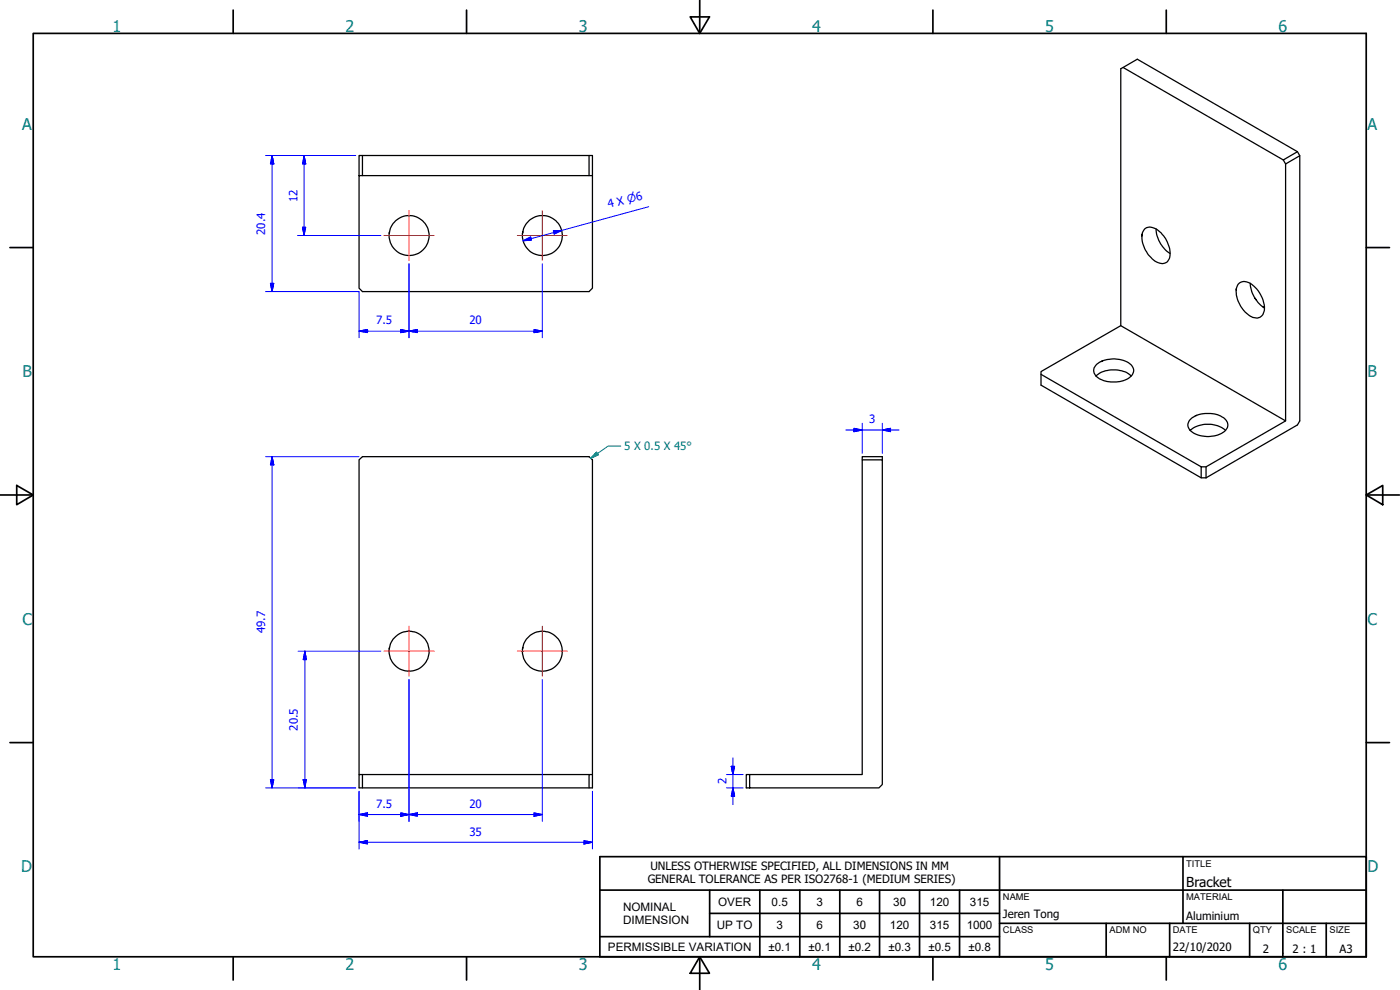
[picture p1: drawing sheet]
<svg xmlns="http://www.w3.org/2000/svg" width="420mm" height="297mm" viewBox="0 0 420 297" stroke-linecap="round" stroke-linejoin="round" font-family="sans-serif">
<!-- layer: 1 Visible (ISO) -->
<g fill="none" stroke="#000" stroke-width=".38">
<path d="M337.1 20.2l48 27.8M108.8 46.7h69v39.8l-1 1h-68l-1-1v-39.8h1v6h-1M108.8 52.7h68M176.8 46.7v6h1M385.8 49.2l4.3-2.5v79.6l-.7 1.2-27.5 15.9v-3.3l23.9-13.8zM389.4 45.5l-4.3 2.5 .7 1.2M390.1 46.7l-.7-1.2-48.1-27.7-4.9 2.8v77.1l-24 13.8v4.1l48.1 27.8h1.4M116.9 69.6l-.1 .6a6 6 0 0 1 8.6-4.9 6 6 0 0 1 1.4 9.8 6 6 0 0 1-9.6-2.3l-.4-1.6v-1M156.9 69.6l-.1 .6a6 6 0 0 1 8.6-4.9 6 6 0 0 1 1.4 9.8 6 6 0 0 1-9.6-2.3l-.4-1.6v-1M342.8 70.3l-.1 .4a2.45 2.45 0 0 1 1.2-2.3 2.45 2.45 0 0 1 2.6 .1 8.6 8.6 0 0 1 4.4 9.1 2.51 2.51 0 0 1-3.9 .9 9.2 9.2 0 0 1-4.3-7.8M347 68.7a9.4 9.4 0 0 0 4.2 7.4M336.4 97.7l49.4 28.6"/>
<path d="M371 86.7v.3a2.53 2.53 0 0 1 1.5-2.4 2.53 2.53 0 0 1 2.7 .4 9 9 0 0 1 4.1 8.6 2.61 2.61 0 0 1-4.5 1 9.4 9.4 0 0 1-3.8-7.6M375.2 85a8.6 8.6 0 0 0 1.7 4.9l-.3-.4M376.9 89.9l1.4 1.7 1.2 .8-.4-.3M312.4 112.3l48.1 27.8M329 112.8h-.1a8.6 8.6 0 0 1 10.6 0M330.8 108.3l-.4 .2a8.6 8.6 0 0 1 9.3 1.3 2.7 2.7 0 0 1-1.6 4 9.2 9.2 0 0 1-8.9-.7 2.63 2.63 0 0 1-.9-2.6 2.63 2.63 0 0 1 2.1-2M258.8 138v-1h6v1M357.3 129.1h-.1a8.5 8.5 0 0 1 10.6 0M359.1 124.6l-.5 .2a8.6 8.6 0 0 1 9.4 1.3 2.51 2.51 0 0 1-1.3 3.9 9 9 0 0 1-9.4-.8 2.48 2.48 0 0 1 1-4.1l.3-.3M361.9 140.1h-1.4v3.3M116.9 194.3l-.1 .6a6 6 0 0 1 8.6-4.8 6 6 0 0 1 1.4 9.8 6 6 0 0 1-9.6-2.3l-.4-2.7M156.9 194.3l-.1 .6a6 6 0 0 1 8.6-4.8 6 6 0 0 1 1.4 9.8 6 6 0 0 1-9.6-2.3l-.4-2.7"/>
<path d="M107.8 232.4v-94.4l1-1h68l1 1v98.4h-70v-4h1v4M108.8 232.4h68M177.8 232.4h-1v4M225 232.4h-1v4h39.8l1-1v-97.4h-6v94.4h-33.8v4"/>
</g>
<!-- layer: Border (ISO) -->
<g fill="none" stroke="#000" stroke-width=".51">
<path d="M10 10h400v277.1h-400zM70 3v7M140 3v7M207.1 5.1h5.8l-2.9 4.9zM210 0v10M280 3v7M350 3v7M3 74.3h7M410 74.3h7M0 148.5h10M5 145.7l5 2.8-5 2.9zM410 148.5l5-2.8v5.7z"/>
<path d="M410 148.5h10M3 222.8h7M410 222.8h7M70 287.1v7M140 287.1v7M210 287.1l2.9 4.9h-5.8zM210 287.1v9.9M280 287.1v7M350 287.1v7"/>
</g>
<!-- layer: Title (ISO) -->
<g fill="none" stroke="#000" stroke-width=".51">
<path d="M180 257h230v30.1h-230zM300 257v30.1M355 257v20M180 267.1h230M213 267.1v13.9h-33M213 274.1h87M228 267.1v20M240 267.1v20M252 267.1v20M264 267.1v20M276 267.1v20M288 267.1v20"/>
<path d="M300 277h110M332 277v10.1M351 277v10.1M375 277v10.1M385 267.1v20M398 277v10.1M213 281h87"/>
</g>
<!-- layer: 3 Center Mark (ISO) -->
<path d="M115.3 70.7h15M122.7 63.2v15M155.3 70.7h14.9M162.8 63.2v15M115.3 195.4h15M122.7 187.9v15M155.3 195.4h14.9M162.8 187.9v15" fill="none" stroke="#f00" stroke-width=".3"/>
<!-- layer: Dimension (ISO) -->
<g fill="none" stroke="#00f" stroke-width=".3">
<path d="M79.7 46.7h27M81.7 46.7l.5 2.5h-1zM81.7 46.7v40.8M91.2 46.7l.6 2.5h-1zM91.2 46.7v24M89.3 70.7h25M90.8 68.2h1l-.6 2.5zM122.7 79.2v22.1M157 72.2l2.3-1.1 .2 1zM162.8 79.2v22.1M166.1 69.3l2.5-.2-2.3 1.1zM194.7 62l-37.7 10.2"/>
<path d="M79.7 87.5h28.1v13.8M81.2 85h1l-.5 2.5zM107.8 99.4l2.5-.5v.9zM107.8 99.4h55M120.3 98.9l2.4 .5-2.4 .4zM122.7 99.4l2.6-.5v.9zM160.3 98.9l2.5 .5-2.5 .4zM79.7 137h28.1M81.7 137l.5 2.5h-1zM81.7 137v99.4M253.8 129h16M256.3 128.5l2.5 .5-2.5 .5z"/>
<path d="M258.8 127v9M264.8 129l2.5-.5v1zM264.8 127v9M89.5 195.4h24.8M91.5 195.4l.4 2.5h-.9zM91.5 195.4v41M122.7 203.9v42.5M162.8 203.9v42.5M79.7 236.4h27M81.2 233.9h1l-.5 2.5zM91 233.9h.9l-.4 2.5zM107.8 237.4v17.3"/>
<path d="M177.8 237.4v17.3M218 236.4h5M218 232.4h5M219.5 229.9h1l-.5 2.5zM220 236.4l.5 2.5h-1zM220 227.4v14M107.8 244.4l2.5-.5v1zM107.8 252.7l2.5-.5v1zM107.8 244.4h55M107.8 252.7h70M120.3 243.9l2.4 .5-2.4 .5zM122.7 244.4l2.6-.5v1z"/>
<path d="M160.3 243.9l2.5 .5-2.5 .5zM175.3 252.2l2.5 .5-2.5 .5z"/>
</g>
<g fill="#00f" stroke="#00f" stroke-width=".3">
<path d="M81.2 233.9l.5 2.5z"/>
<path d="M81.2 233.9h1l-.5 2.5z"/>
<path d="M81.7 137l.5 2.5z"/>
<path d="M81.7 137l.5 2.5h-1z"/>
<path d="M91.5 195.4l.4 2.5z"/>
<path d="M91.5 195.4l.4 2.5h-.9z"/>
<path d="M91 233.9l.5 2.5z"/>
<path d="M91 233.9h.9l-.4 2.5z"/>
<path d="M120.3 244.9l2.4-.5z"/>
<path d="M120.3 243.9l2.4 .5-2.4 .5z"/>
<path d="M107.8 244.4l2.5-.5z"/>
<path d="M107.8 244.4l2.5-.5v1z"/>
<path d="M107.8 252.7l2.5-.5z"/>
<path d="M107.8 252.7l2.5-.5v1z"/>
<path d="M175.3 253.2l2.5-.5z"/>
<path d="M175.3 252.2l2.5 .5-2.5 .5z"/>
<path d="M122.7 244.4l2.6-.5z"/>
<path d="M122.7 244.4l2.6-.5v1z"/>
<path d="M160.3 244.9l2.5-.5z"/>
<path d="M160.3 243.9l2.5 .5-2.5 .5z"/>
<path d="M81.7 46.7l.5 2.5z"/>
<path d="M81.7 46.7l.5 2.5h-1z"/>
<path d="M81.2 85l.5 2.5z"/>
<path d="M81.2 85h1l-.5 2.5z"/>
<path d="M91.2 46.7l.6 2.5z"/>
<path d="M91.2 46.7l.6 2.5h-1z"/>
<path d="M90.8 68.2l.4 2.5z"/>
<path d="M90.8 68.2h1l-.6 2.5z"/>
<path d="M120.3 99.8l2.4-.4z"/>
<path d="M120.3 98.9l2.4 .5-2.4 .4z"/>
<path d="M107.8 99.4l2.5-.5z"/>
<path d="M107.8 99.4l2.5-.5v.9z"/>
<path d="M160.3 99.8l2.5-.4z"/>
<path d="M160.3 98.9l2.5 .5-2.5 .4z"/>
<path d="M122.7 99.4l2.6-.5z"/>
<path d="M122.7 99.4l2.6-.5v.9z"/>
<path d="M219.5 229.9l.5 2.5z"/>
<path d="M219.5 229.9h1l-.5 2.5z"/>
<path d="M220 236.4l.5 2.5z"/>
<path d="M220 236.4l.5 2.5h-1z"/>
<path d="M256.3 129.5l2.5-.5z"/>
<path d="M256.3 128.5l2.5 .5-2.5 .5z"/>
<path d="M264.8 129l2.5-.5z"/>
<path d="M264.8 129l2.5-.5v1z"/>
<path d="M166.3 70.2l2.3-1.1z"/>
<path d="M166.1 69.3l2.5-.2-2.3 1.1z"/>
<path d="M157 72.2l2.3-1.1z"/>
<path d="M157 72.2l2.3-1.1 .2 1z"/>
</g>
<!-- layer: Symbol (ISO) -->
<path d="M179 135.7l.6 .7-2.3 1.1zM186.3 133.8h-3.8l-5.2 3.7" fill="none" stroke="#008080" stroke-width=".3"/>
<g fill="#008080" stroke="#008080" stroke-width=".3">
<path d="M179 135.7l-1.7 1.8z"/>
<path d="M179 135.7l.6 .7-2.3 1.1z"/>
</g>
<g font-size="4.8" fill="#008080">
<text x="33.7" y="9.6">1</text>
<text x="103.7" y="9.6">2</text>
<text x="173.7" y="9.6">3</text>
<text x="243.7" y="9.6">4</text>
<text x="313.7" y="9.6">5</text>
<text x="383.7" y="9.6">6</text>
<text x="6.7" y="38.9">A</text>
<text x="410.4" y="38.9">A</text>
<text x="6.8" y="113.1">B</text>
<text x="410.4" y="113.1">B</text>
<text x="6.7" y="187.4">C</text>
<text x="410.4" y="187.4">C</text>
<text x="6.3" y="261.7">D</text>
<text x="410.4" y="261.7">D</text>
<text x="33.7" y="290.9">1</text>
<text x="103.7" y="291">2</text>
<text x="173.7" y="291">3</text>
<text x="243.7" y="290.9">4</text>
<text x="313.7" y="290.9">5</text>
<text x="383.7" y="291">6</text>
</g>
<text font-size="4.1" x="356" y="266">Bracket</text>
<g font-size="3.5">
<text x="187" y="273.4">NOMINAL</text>
<text x="215.5" y="271.8">OVER</text>
<text x="231.6" y="271.8">0.5</text>
<text x="245" y="271.8">3</text>
<text x="257" y="271.8">6</text>
<text x="268.1" y="271.8">30</text>
<text x="279.1" y="271.8">120</text>
<text x="291.1" y="271.8">315</text>
<text x="187" y="277.2">DIMENSION</text>
<text x="215.1" y="278.8">UP TO</text>
<text x="233" y="278.8">3</text>
<text x="245" y="278.8">6</text>
<text x="256.1" y="278.8">30</text>
<text x="267.1" y="278.8">120</text>
<text x="279.1" y="278.8">315</text>
<text x="290.1" y="278.8">1000</text>
<text x="182.4" y="285.3">PERMISSIBLE VARIATION</text>
<text x="230.6" y="285.3">±0.1</text>
<text x="242.6" y="285.3">±0.1</text>
<text x="254.6" y="285.3">±0.2</text>
<text x="266.6" y="285.3">±0.3</text>
<text x="278.6" y="285.3">±0.5</text>
<text x="290.6" y="285.3">±0.8</text>
</g>
<g font-size="3.4" fill="#00f">
<text x="89.3" y="60.6" transform="rotate(-90 89.3 60.6)">12</text>
<text x="182.8" y="62.5" transform="rotate(-15 182.8 62.5)">4 X ⌀6</text>
<text x="79.6" y="70.4" transform="rotate(-90 79.6 70.4)">20.4</text>
<text x="112.9" y="97.3">7.5</text>
<text x="140.9" y="97.3">20</text>
<text x="260.9" y="126.9">3</text>
<text x="79.6" y="190" transform="rotate(-90 79.6 190)">49.7</text>
<text x="89.4" y="219.3" transform="rotate(-90 89.4 219.3)">20.5</text>
<text x="218" y="235.3" transform="rotate(-90 218 235.3)">2</text>
<text x="112.9" y="242.4">7.5</text>
<text x="140.9" y="242.4">20</text>
<text x="140.9" y="250.7">35</text>
</g>
<text font-size="3.4" fill="#008080" x="187.3" y="135.1">5 X 0.5 X 45°</text>
<g font-size="3.4">
<text x="195.2" y="260.9">UNLESS OTHERWISE SPECIFIED, ALL DIMENSIONS IN MM</text>
<text x="194.4" y="265">GENERAL TOLERANCE AS PER ISO2768-1 (MEDIUM SERIES)</text>
<text x="301" y="275.3">Jeren Tong</text>
<text x="356" y="276">Aluminium</text>
<text x="352" y="285.5">22/10/2020</text>
<text x="379" y="286.1">2</text>
<text x="387.9" y="286.1">2 : 1</text>
<text x="402" y="286">A3</text>
</g>
<g font-size="2.8">
<text x="356" y="260">TITLE</text>
<text x="301" y="270.1">NAME</text>
<text x="356" y="270.1">MATERIAL</text>
<text x="301" y="280.1">CLASS</text>
<text x="333" y="280.1">ADM NO</text>
<text x="352" y="280">DATE</text>
<text x="376" y="280.1">QTY</text>
<text x="386" y="280.1">SCALE</text>
<text x="399" y="280.1">SIZE</text>
</g>
</svg>
